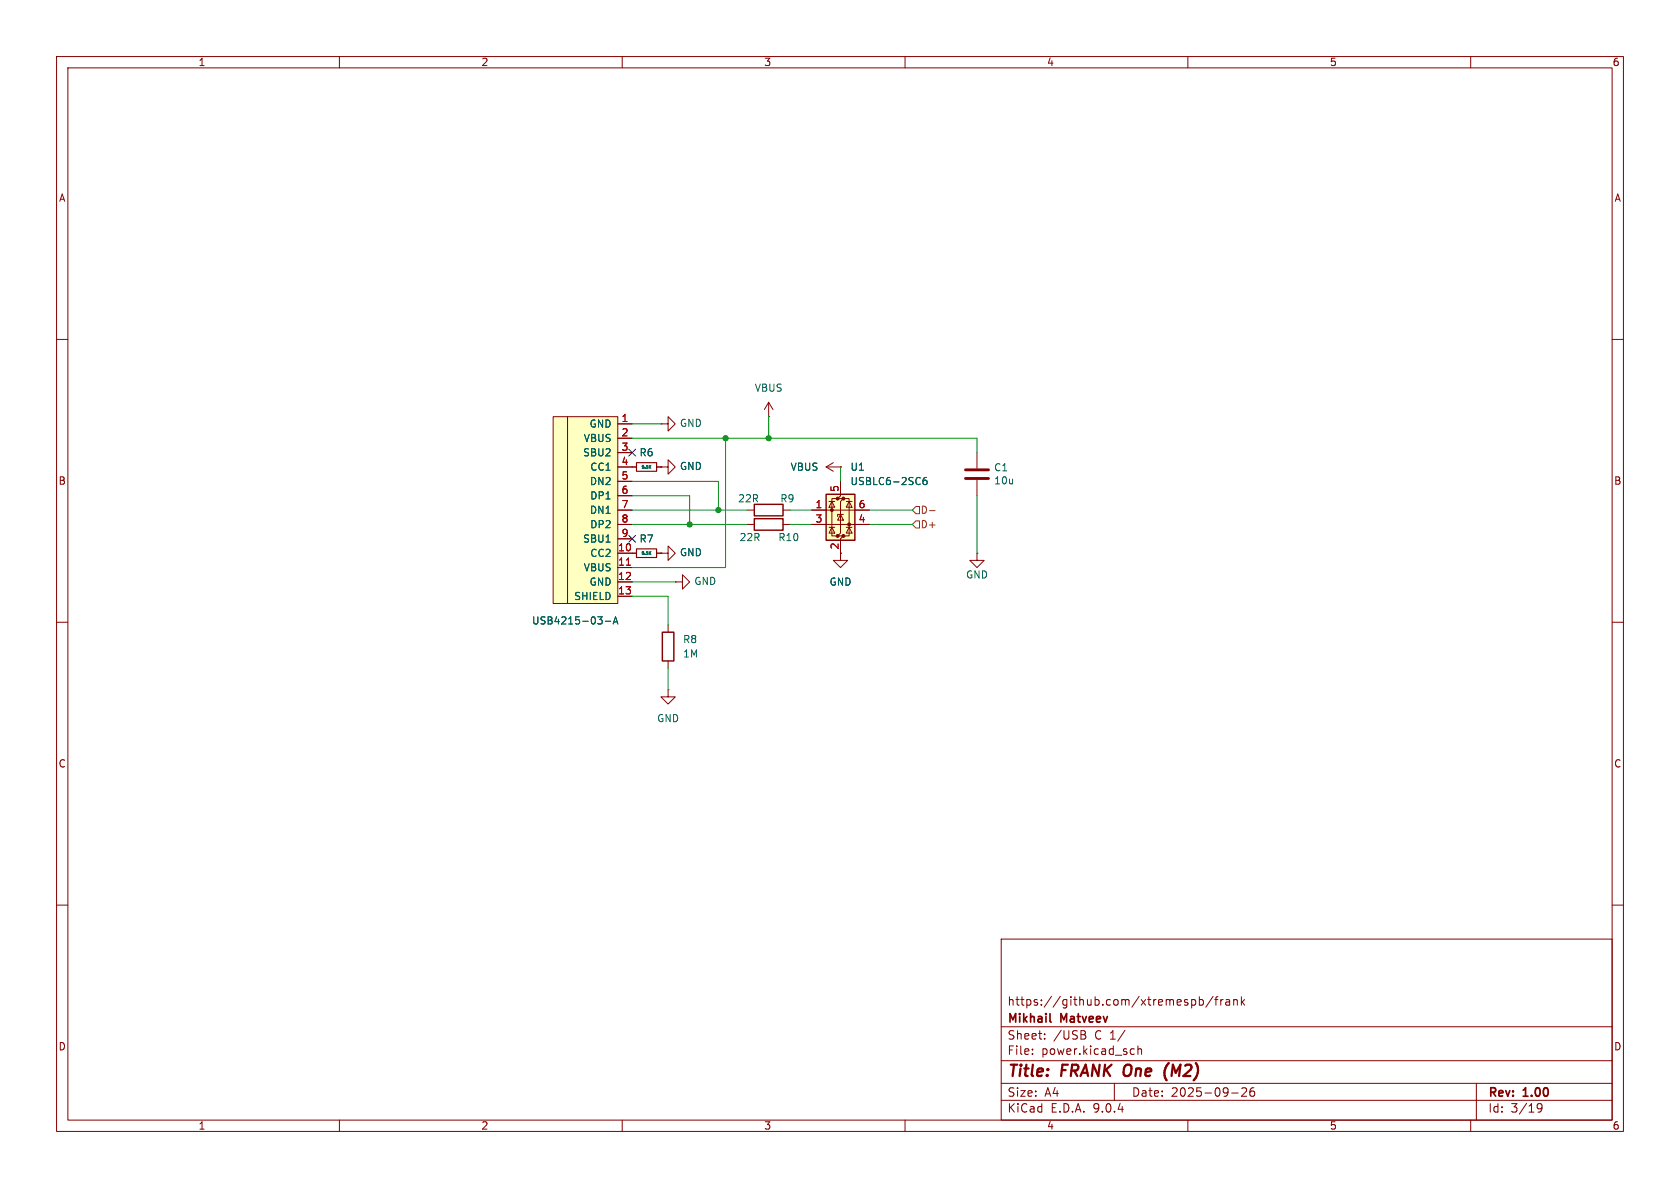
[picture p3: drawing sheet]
(kicad_sch
 (version 20250114)
 (generator "eeschema")
 (generator_version "9.0")
 (paper "A4")
 (title_block
  (title "${NAME} ${MODEL} (${BOARD})")
  (date "${DATE}")
  (rev "${VERSION}")
  (company "Mikhail Matveev")
  (comment 1 "https://github.com/xtremespb/frank"))
 (lib_symbols
  (symbol "Device:C"
   (pin_numbers (hide yes))
   (pin_names
    (offset 0.254)) (exclude_from_sim no) (in_bom yes) (on_board yes)
   (property "Reference" "C" (at 0.635 2.54 0) (effects (font (size 1.27 1.27)) (justify left)))
   (property "Value" "C" (at 0.635 -2.54 0) (effects (font (size 1.27 1.27)) (justify left)))
   (property "Footprint" "" (at 0.9652 -3.81 0) (effects (font (size 1.27 1.27)) (hide yes)))
   (property "Datasheet" "~" (at 0 0 0) (effects (font (size 1.27 1.27)) (hide yes)))
   (property "Description" "Unpolarized capacitor" (at 0 0 0) (effects (font (size 1.27 1.27)) (hide yes)))
   (symbol "C_0_1"
    (polyline (pts (xy -2.032 0.762) (xy 2.032 0.762)) (stroke (width 0.508) (type default)) (fill (type none)))
    (polyline (pts (xy -2.032 -0.762) (xy 2.032 -0.762)) (stroke (width 0.508) (type default)) (fill (type none))))
   (symbol "C_1_1"
    (pin passive line (at 0 3.81 270) (length 2.794) (name "~" (effects (font (size 1.27 1.27)))) (number "1" (effects (font (size 1.27 1.27)))))
    (pin passive line (at 0 -3.81 90) (length 2.794) (name "~" (effects (font (size 1.27 1.27)))) (number "2" (effects (font (size 1.27 1.27))))))
   (embedded_fonts no))
  (symbol "Device:R"
   (pin_numbers (hide yes))
   (pin_names
    (offset 0)) (exclude_from_sim no) (in_bom yes) (on_board yes)
   (property "Reference" "R" (at 2.032 0 90) (effects (font (size 1.27 1.27))))
   (property "Value" "R" (at 0 0 90) (effects (font (size 1.27 1.27))))
   (property "Footprint" "" (at -1.778 0 90) (effects (font (size 1.27 1.27)) (hide yes)))
   (property "Datasheet" "~" (at 0 0 0) (effects (font (size 1.27 1.27)) (hide yes)))
   (property "Description" "Resistor" (at 0 0 0) (effects (font (size 1.27 1.27)) (hide yes)))
   (symbol "R_0_1"
    (rectangle (start -1.016 -2.54) (end 1.016 2.54) (stroke (width 0.254) (type default)) (fill (type none))))
   (symbol "R_1_1"
    (pin passive line (at 0 3.81 270) (length 1.27) (name "~" (effects (font (size 1.27 1.27)))) (number "1" (effects (font (size 1.27 1.27)))))
    (pin passive line (at 0 -3.81 90) (length 1.27) (name "~" (effects (font (size 1.27 1.27)))) (number "2" (effects (font (size 1.27 1.27))))))
   (embedded_fonts no))
  (symbol "Device:R_Small"
   (pin_numbers (hide yes))
   (pin_names
    (offset 0.254) (hide yes)) (exclude_from_sim no) (in_bom yes) (on_board yes)
   (property "Reference" "R" (at 0 0 90) (effects (font (size 1.016 1.016))))
   (property "Value" "R_Small" (at 1.778 0 90) (effects (font (size 1.27 1.27))))
   (property "Footprint" "" (at 0 0 0) (effects (font (size 1.27 1.27)) (hide yes)))
   (property "Datasheet" "~" (at 0 0 0) (effects (font (size 1.27 1.27)) (hide yes)))
   (property "Description" "Resistor, small symbol" (at 0 0 0) (effects (font (size 1.27 1.27)) (hide yes)))
   (symbol "R_Small_0_1"
    (rectangle (start -0.762 1.778) (end 0.762 -1.778) (stroke (width 0.2032) (type default)) (fill (type none))))
   (symbol "R_Small_1_1"
    (pin passive line (at 0 2.54 270) (length 0.762) (name "~" (effects (font (size 1.27 1.27)))) (number "1" (effects (font (size 1.27 1.27)))))
    (pin passive line (at 0 -2.54 90) (length 0.762) (name "~" (effects (font (size 1.27 1.27)))) (number "2" (effects (font (size 1.27 1.27))))))
   (embedded_fonts no))
  (symbol "FRANK:USB-C"
   (pin_names
    (offset 1.016)) (exclude_from_sim no) (in_bom yes) (on_board yes)
   (property "Reference" "USB1" (at -6.35 10.16 0) (effects (font (size 1.27 1.27)) (justify right) (hide yes)))
   (property "Value" "USB Type C" (at 0.254 -20.828 0) (effects (font (size 1.27 1.27)) (justify right)))
   (property "Footprint" "LIBS:USB-TYPE-C-31-M-12_lib2" (at 3.81 -1.27 0) (effects (font (size 1.27 1.27)) (hide yes)))
   (property "Datasheet" "" (at 3.81 -1.27 0) (effects (font (size 1.27 1.27)) (hide yes)))
   (property "Description" "" (at 0 0 0) (effects (font (size 1.27 1.27)) (hide yes)))
   (property "LCSC" "C165948" (at 0 0 0) (effects (font (size 1.27 1.27)) (hide yes)))
   (symbol "USB-C_0_1"
    (rectangle (start -11.43 15.24) (end -8.89 -17.78) (stroke (width 0) (type default)) (fill (type background)))
    (rectangle (start 0 -17.78) (end -8.89 15.24) (stroke (width 0) (type default)) (fill (type background))))
   (symbol "USB-C_1_1"
    (pin input line (at 2.54 13.97 180) (length 2.54) (name "GND" (effects (font (size 1.27 1.27)))) (number "1" (effects (font (size 1.27 1.27)))))
    (pin input line (at 2.54 11.43 180) (length 2.54) (name "VBUS" (effects (font (size 1.27 1.27)))) (number "2" (effects (font (size 1.27 1.27)))))
    (pin input line (at 2.54 8.89 180) (length 2.54) (name "SBU2" (effects (font (size 1.27 1.27)))) (number "3" (effects (font (size 1.27 1.27)))))
    (pin input line (at 2.54 6.35 180) (length 2.54) (name "CC1" (effects (font (size 1.27 1.27)))) (number "4" (effects (font (size 1.27 1.27)))))
    (pin input line (at 2.54 3.81 180) (length 2.54) (name "DN2" (effects (font (size 1.27 1.27)))) (number "5" (effects (font (size 1.27 1.27)))))
    (pin input line (at 2.54 1.27 180) (length 2.54) (name "DP1" (effects (font (size 1.27 1.27)))) (number "6" (effects (font (size 1.27 1.27)))))
    (pin input line (at 2.54 -1.27 180) (length 2.54) (name "DN1" (effects (font (size 1.27 1.27)))) (number "7" (effects (font (size 1.27 1.27)))))
    (pin input line (at 2.54 -3.81 180) (length 2.54) (name "DP2" (effects (font (size 1.27 1.27)))) (number "8" (effects (font (size 1.27 1.27)))))
    (pin input line (at 2.54 -6.35 180) (length 2.54) (name "SBU1" (effects (font (size 1.27 1.27)))) (number "9" (effects (font (size 1.27 1.27)))))
    (pin input line (at 2.54 -8.89 180) (length 2.54) (name "CC2" (effects (font (size 1.27 1.27)))) (number "10" (effects (font (size 1.27 1.27)))))
    (pin input line (at 2.54 -11.43 180) (length 2.54) (name "VBUS" (effects (font (size 1.27 1.27)))) (number "11" (effects (font (size 1.27 1.27)))))
    (pin input line (at 2.54 -13.97 180) (length 2.54) (name "GND" (effects (font (size 1.27 1.27)))) (number "12" (effects (font (size 1.27 1.27)))))
    (pin input line (at 2.54 -16.51 180) (length 2.54) (name "SHIELD" (effects (font (size 1.27 1.27)))) (number "13" (effects (font (size 1.27 1.27))))))
   (embedded_fonts no))
  (symbol "GND_3"
   (power)
   (pin_numbers (hide yes))
   (pin_names
    (offset 0) (hide yes)) (exclude_from_sim no) (in_bom yes) (on_board yes)
   (property "Reference" "#PWR" (at 0 -6.35 0) (effects (font (size 1.27 1.27)) (hide yes)))
   (property "Value" "GND" (at 0 -3.81 0) (effects (font (size 1.27 1.27))))
   (property "Footprint" "" (at 0 0 0) (effects (font (size 1.27 1.27)) (hide yes)))
   (property "Datasheet" "" (at 0 0 0) (effects (font (size 1.27 1.27)) (hide yes)))
   (property "Description" "Power symbol creates a global label with name \"GND\" , ground" (at 0 0 0) (effects (font (size 1.27 1.27)) (hide yes)))
   (symbol "GND_3_0_1"
    (polyline (pts (xy 0 0) (xy 0 -1.27) (xy 1.27 -1.27) (xy 0 -2.54) (xy -1.27 -1.27) (xy 0 -1.27)) (stroke (width 0) (type default)) (fill (type none))))
   (symbol "GND_3_1_1"
    (pin power_in line (at 0 0 270) (length 0) (name "~" (effects (font (size 1.27 1.27)))) (number "1" (effects (font (size 1.27 1.27))))))
   (embedded_fonts no))
  (symbol "GND_5"
   (power)
   (pin_numbers (hide yes))
   (pin_names
    (offset 0) (hide yes)) (exclude_from_sim no) (in_bom yes) (on_board yes)
   (property "Reference" "#PWR" (at 0 -6.35 0) (effects (font (size 1.27 1.27)) (hide yes)))
   (property "Value" "GND" (at 0 -3.81 0) (effects (font (size 1.27 1.27))))
   (property "Footprint" "" (at 0 0 0) (effects (font (size 1.27 1.27)) (hide yes)))
   (property "Datasheet" "" (at 0 0 0) (effects (font (size 1.27 1.27)) (hide yes)))
   (property "Description" "Power symbol creates a global label with name \"GND\" , ground" (at 0 0 0) (effects (font (size 1.27 1.27)) (hide yes)))
   (symbol "GND_5_0_1"
    (polyline (pts (xy 0 0) (xy 0 -1.27) (xy 1.27 -1.27) (xy 0 -2.54) (xy -1.27 -1.27) (xy 0 -1.27)) (stroke (width 0) (type default)) (fill (type none))))
   (symbol "GND_5_1_1"
    (pin power_in line (at 0 0 270) (length 0) (name "~" (effects (font (size 1.27 1.27)))) (number "1" (effects (font (size 1.27 1.27))))))
   (embedded_fonts no))
  (symbol "GND_6"
   (power)
   (pin_numbers (hide yes))
   (pin_names
    (offset 0) (hide yes)) (exclude_from_sim no) (in_bom yes) (on_board yes)
   (property "Reference" "#PWR" (at 0 -6.35 0) (effects (font (size 1.27 1.27)) (hide yes)))
   (property "Value" "GND" (at 0 -3.81 0) (effects (font (size 1.27 1.27))))
   (property "Footprint" "" (at 0 0 0) (effects (font (size 1.27 1.27)) (hide yes)))
   (property "Datasheet" "" (at 0 0 0) (effects (font (size 1.27 1.27)) (hide yes)))
   (property "Description" "Power symbol creates a global label with name \"GND\" , ground" (at 0 0 0) (effects (font (size 1.27 1.27)) (hide yes)))
   (symbol "GND_6_0_1"
    (polyline (pts (xy 0 0) (xy 0 -1.27) (xy 1.27 -1.27) (xy 0 -2.54) (xy -1.27 -1.27) (xy 0 -1.27)) (stroke (width 0) (type default)) (fill (type none))))
   (symbol "GND_6_1_1"
    (pin power_in line (at 0 0 270) (length 0) (name "~" (effects (font (size 1.27 1.27)))) (number "1" (effects (font (size 1.27 1.27))))))
   (embedded_fonts no))
  (symbol "GND_7"
   (power)
   (pin_numbers (hide yes))
   (pin_names
    (offset 0) (hide yes)) (exclude_from_sim no) (in_bom yes) (on_board yes)
   (property "Reference" "#PWR" (at 0 -6.35 0) (effects (font (size 1.27 1.27)) (hide yes)))
   (property "Value" "GND" (at 0 -3.81 0) (effects (font (size 1.27 1.27))))
   (property "Footprint" "" (at 0 0 0) (effects (font (size 1.27 1.27)) (hide yes)))
   (property "Datasheet" "" (at 0 0 0) (effects (font (size 1.27 1.27)) (hide yes)))
   (property "Description" "Power symbol creates a global label with name \"GND\" , ground" (at 0 0 0) (effects (font (size 1.27 1.27)) (hide yes)))
   (symbol "GND_7_0_1"
    (polyline (pts (xy 0 0) (xy 0 -1.27) (xy 1.27 -1.27) (xy 0 -2.54) (xy -1.27 -1.27) (xy 0 -1.27)) (stroke (width 0) (type default)) (fill (type none))))
   (symbol "GND_7_1_1"
    (pin power_in line (at 0 0 270) (length 0) (name "~" (effects (font (size 1.27 1.27)))) (number "1" (effects (font (size 1.27 1.27))))))
   (embedded_fonts no))
  (symbol "Power_Protection:USBLC6-2SC6"
   (pin_names (hide yes)) (exclude_from_sim no) (in_bom yes) (on_board yes)
   (property "Reference" "U" (at 0.635 5.715 0) (effects (font (size 1.27 1.27)) (justify left)))
   (property "Value" "USBLC6-2SC6" (at 0.635 3.81 0) (effects (font (size 1.27 1.27)) (justify left)))
   (property "Footprint" "Package_TO_SOT_SMD:SOT-23-6" (at 1.27 -6.35 0) (effects (font (size 1.27 1.27)
    (italic yes)) (justify left) (hide yes)))
   (property "Datasheet" "https://www.st.com/resource/en/datasheet/usblc6-2.pdf" (at 1.27 -8.255 0) (effects (font (size 1.27 1.27)) (justify left) (hide yes)))
   (property "Description" "Very low capacitance ESD protection diode, 2 data-line, SOT-23-6" (at 0 0 0) (effects (font (size 1.27 1.27)) (hide yes)))
   (symbol "USBLC6-2SC6_0_0"
    (circle (center -1.524 0) (radius 0.0001) (stroke (width 0.508) (type default)) (fill (type none)))
    (circle (center -0.508 2.032) (radius 0.0001) (stroke (width 0.508) (type default)) (fill (type none)))
    (circle (center -0.508 -4.572) (radius 0.0001) (stroke (width 0.508) (type default)) (fill (type none)))
    (circle (center 0.508 2.032) (radius 0.0001) (stroke (width 0.508) (type default)) (fill (type none)))
    (circle (center 0.508 -4.572) (radius 0.0001) (stroke (width 0.508) (type default)) (fill (type none)))
    (circle (center 1.524 -2.54) (radius 0.0001) (stroke (width 0.508) (type default)) (fill (type none))))
   (symbol "USBLC6-2SC6_0_1"
    (polyline (pts (xy -2.54 0) (xy 2.54 0)) (stroke (width 0) (type default)) (fill (type none)))
    (polyline (pts (xy -2.54 -2.54) (xy 2.54 -2.54)) (stroke (width 0) (type default)) (fill (type none)))
    (polyline (pts (xy -2.032 0.508) (xy -1.016 0.508) (xy -1.524 1.524) (xy -2.032 0.508)) (stroke (width 0) (type default)) (fill (type none)))
    (polyline (pts (xy -2.032 -3.048) (xy -1.016 -3.048)) (stroke (width 0) (type default)) (fill (type none)))
    (polyline (pts (xy -1.016 1.524) (xy -2.032 1.524)) (stroke (width 0) (type default)) (fill (type none)))
    (polyline (pts (xy -1.016 -4.064) (xy -2.032 -4.064) (xy -1.524 -3.048) (xy -1.016 -4.064)) (stroke (width 0) (type default)) (fill (type none)))
    (polyline (pts (xy -0.508 -1.143) (xy -0.508 -0.762) (xy 0.508 -0.762)) (stroke (width 0) (type default)) (fill (type none)))
    (polyline (pts (xy 0 2.54) (xy -0.508 2.032) (xy 0.508 2.032) (xy 0 1.524) (xy 0 -4.064) (xy -0.508 -4.572) (xy 0.508 -4.572) (xy 0 -5.08)) (stroke (width 0) (type default)) (fill (type none)))
    (polyline (pts (xy 0.508 -1.778) (xy -0.508 -1.778) (xy 0 -0.762) (xy 0.508 -1.778)) (stroke (width 0) (type default)) (fill (type none)))
    (polyline (pts (xy 1.016 1.524) (xy 2.032 1.524)) (stroke (width 0) (type default)) (fill (type none)))
    (polyline (pts (xy 1.016 -3.048) (xy 2.032 -3.048)) (stroke (width 0) (type default)) (fill (type none)))
    (polyline (pts (xy 2.032 0.508) (xy 1.016 0.508) (xy 1.524 1.524) (xy 2.032 0.508)) (stroke (width 0) (type default)) (fill (type none)))
    (polyline (pts (xy 2.032 -4.064) (xy 1.016 -4.064) (xy 1.524 -3.048) (xy 2.032 -4.064)) (stroke (width 0) (type default)) (fill (type none))))
   (symbol "USBLC6-2SC6_1_1"
    (rectangle (start -2.54 2.794) (end 2.54 -5.334) (stroke (width 0.254) (type default)) (fill (type background)))
    (polyline (pts (xy -0.508 2.032) (xy -1.524 2.032) (xy -1.524 -4.572) (xy -0.508 -4.572)) (stroke (width 0) (type default)) (fill (type none)))
    (polyline (pts (xy 0.508 -4.572) (xy 1.524 -4.572) (xy 1.524 2.032) (xy 0.508 2.032)) (stroke (width 0) (type default)) (fill (type none)))
    (pin passive line (at -5.08 0 0) (length 2.54) (name "I/O1" (effects (font (size 1.27 1.27)))) (number "1" (effects (font (size 1.27 1.27)))))
    (pin passive line (at -5.08 -2.54 0) (length 2.54) (name "I/O2" (effects (font (size 1.27 1.27)))) (number "3" (effects (font (size 1.27 1.27)))))
    (pin passive line (at 0 5.08 270) (length 2.54) (name "VBUS" (effects (font (size 1.27 1.27)))) (number "5" (effects (font (size 1.27 1.27)))))
    (pin passive line (at 0 -7.62 90) (length 2.54) (name "GND" (effects (font (size 1.27 1.27)))) (number "2" (effects (font (size 1.27 1.27)))))
    (pin passive line (at 5.08 0 180) (length 2.54) (name "I/O1" (effects (font (size 1.27 1.27)))) (number "6" (effects (font (size 1.27 1.27)))))
    (pin passive line (at 5.08 -2.54 180) (length 2.54) (name "I/O2" (effects (font (size 1.27 1.27)))) (number "4" (effects (font (size 1.27 1.27))))))
   (embedded_fonts no))
  (symbol "R_Small_1"
   (pin_numbers (hide yes))
   (pin_names
    (offset 0.254) (hide yes)) (exclude_from_sim no) (in_bom yes) (on_board yes)
   (property "Reference" "R" (at 0 0 90) (effects (font (size 1.016 1.016))))
   (property "Value" "R_Small" (at 1.778 0 90) (effects (font (size 1.27 1.27))))
   (property "Footprint" "" (at 0 0 0) (effects (font (size 1.27 1.27)) (hide yes)))
   (property "Datasheet" "~" (at 0 0 0) (effects (font (size 1.27 1.27)) (hide yes)))
   (property "Description" "Resistor, small symbol" (at 0 0 0) (effects (font (size 1.27 1.27)) (hide yes)))
   (symbol "R_Small_1_0_1"
    (rectangle (start -0.762 1.778) (end 0.762 -1.778) (stroke (width 0.2032) (type default)) (fill (type none))))
   (symbol "R_Small_1_1_1"
    (pin passive line (at 0 2.54 270) (length 0.762) (name "~" (effects (font (size 1.27 1.27)))) (number "1" (effects (font (size 1.27 1.27)))))
    (pin passive line (at 0 -2.54 90) (length 0.762) (name "~" (effects (font (size 1.27 1.27)))) (number "2" (effects (font (size 1.27 1.27))))))
   (embedded_fonts no))
  (symbol "power:GND"
   (power)
   (pin_numbers (hide yes))
   (pin_names
    (offset 0) (hide yes)) (exclude_from_sim no) (in_bom yes) (on_board yes)
   (property "Reference" "#PWR" (at 0 -6.35 0) (effects (font (size 1.27 1.27)) (hide yes)))
   (property "Value" "GND" (at 0 -3.81 0) (effects (font (size 1.27 1.27))))
   (property "Footprint" "" (at 0 0 0) (effects (font (size 1.27 1.27)) (hide yes)))
   (property "Datasheet" "" (at 0 0 0) (effects (font (size 1.27 1.27)) (hide yes)))
   (property "Description" "Power symbol creates a global label with name \"GND\" , ground" (at 0 0 0) (effects (font (size 1.27 1.27)) (hide yes)))
   (symbol "GND_0_1"
    (polyline (pts (xy 0 0) (xy 0 -1.27) (xy 1.27 -1.27) (xy 0 -2.54) (xy -1.27 -1.27) (xy 0 -1.27)) (stroke (width 0) (type default)) (fill (type none))))
   (symbol "GND_1_1"
    (pin power_in line (at 0 0 270) (length 0) (name "~" (effects (font (size 1.27 1.27)))) (number "1" (effects (font (size 1.27 1.27))))))
   (embedded_fonts no))
  (symbol "power:VBUS"
   (power)
   (pin_numbers (hide yes))
   (pin_names
    (offset 0) (hide yes)) (exclude_from_sim no) (in_bom yes) (on_board yes)
   (property "Reference" "#PWR" (at 0 -3.81 0) (effects (font (size 1.27 1.27)) (hide yes)))
   (property "Value" "VBUS" (at 0 3.556 0) (effects (font (size 1.27 1.27))))
   (property "Footprint" "" (at 0 0 0) (effects (font (size 1.27 1.27)) (hide yes)))
   (property "Datasheet" "" (at 0 0 0) (effects (font (size 1.27 1.27)) (hide yes)))
   (property "Description" "Power symbol creates a global label with name \"VBUS\"" (at 0 0 0) (effects (font (size 1.27 1.27)) (hide yes)))
   (symbol "VBUS_0_1"
    (polyline (pts (xy -0.762 1.27) (xy 0 2.54)) (stroke (width 0) (type default)) (fill (type none)))
    (polyline (pts (xy 0 2.54) (xy 0.762 1.27)) (stroke (width 0) (type default)) (fill (type none)))
    (polyline (pts (xy 0 0) (xy 0 2.54)) (stroke (width 0) (type default)) (fill (type none))))
   (symbol "VBUS_1_1"
    (pin power_in line (at 0 0 90) (length 0) (name "~" (effects (font (size 1.27 1.27)))) (number "1" (effects (font (size 1.27 1.27))))))
   (embedded_fonts no)))
 (junction
  (at 121.92 92.71)
  (diameter 0)
  (color 0 0 0 0))
 (junction
  (at 127 90.17)
  (diameter 0)
  (color 0 0 0 0))
 (junction
  (at 128.27 77.47)
  (diameter 0)
  (color 0 0 0 0))
 (junction
  (at 135.89 77.47)
  (diameter 0)
  (color 0 0 0 0))
 (no_connect
  (at 111.76 95.25))
 (no_connect
  (at 111.76 80.01))
 (wire
  (pts (xy 111.76 77.47) (xy 128.27 77.47))
  (stroke (width 0) (type default)))
 (wire
  (pts (xy 111.76 87.63) (xy 121.92 87.63))
  (stroke (width 0) (type default)))
 (wire
  (pts (xy 135.89 77.47) (xy 172.72 77.47))
  (stroke (width 0) (type default)))
 (wire
  (pts (xy 139.7 90.17) (xy 143.51 90.17))
  (stroke (width 0) (type default)))
 (wire
  (pts (xy 111.76 102.87) (xy 119.38 102.87))
  (stroke (width 0) (type default)))
 (wire
  (pts (xy 127 90.17) (xy 132.08 90.17))
  (stroke (width 0) (type default)))
 (wire
  (pts (xy 148.59 82.55) (xy 148.59 85.09))
  (stroke (width 0) (type default)))
 (wire
  (pts (xy 153.67 92.71) (xy 161.29 92.71))
  (stroke (width 0) (type default)))
 (wire
  (pts (xy 128.27 100.33) (xy 111.76 100.33))
  (stroke (width 0) (type default)))
 (wire
  (pts (xy 111.76 90.17) (xy 127 90.17))
  (stroke (width 0) (type default)))
 (wire
  (pts (xy 118.11 121.92) (xy 118.11 118.11))
  (stroke (width 0) (type default)))
 (wire
  (pts (xy 111.76 85.09) (xy 127 85.09))
  (stroke (width 0) (type default)))
 (wire
  (pts (xy 128.27 77.47) (xy 128.27 100.33))
  (stroke (width 0) (type default)))
 (wire
  (pts (xy 111.76 74.93) (xy 116.84 74.93))
  (stroke (width 0) (type default)))
 (wire
  (pts (xy 139.7 92.71) (xy 143.51 92.71))
  (stroke (width 0) (type default)))
 (wire
  (pts (xy 172.72 77.47) (xy 172.72 80.01))
  (stroke (width 0) (type default)))
 (wire
  (pts (xy 111.76 92.71) (xy 121.92 92.71))
  (stroke (width 0) (type default)))
 (wire
  (pts (xy 172.72 87.63) (xy 172.72 97.79))
  (stroke (width 0) (type default)))
 (wire
  (pts (xy 118.11 105.41) (xy 118.11 110.49))
  (stroke (width 0) (type default)))
 (wire
  (pts (xy 111.76 105.41) (xy 118.11 105.41))
  (stroke (width 0) (type default)))
 (wire
  (pts (xy 135.89 73.66) (xy 135.89 77.47))
  (stroke (width 0) (type default)))
 (wire
  (pts (xy 153.67 90.17) (xy 161.29 90.17))
  (stroke (width 0) (type default)))
 (wire
  (pts (xy 128.27 77.47) (xy 135.89 77.47))
  (stroke (width 0) (type default)))
 (wire
  (pts (xy 127 85.09) (xy 127 90.17))
  (stroke (width 0) (type default)))
 (wire
  (pts (xy 121.92 92.71) (xy 132.08 92.71))
  (stroke (width 0) (type default)))
 (wire
  (pts (xy 121.92 87.63) (xy 121.92 92.71))
  (stroke (width 0) (type default)))
 (hierarchical_label "D-"
  (shape input)
  (at 161.29 90.17 0)
  (effects (font (size 1.27 1.27)) (justify left)))
 (hierarchical_label "D+"
  (shape input)
  (at 161.29 92.71 0)
  (effects (font (size 1.27 1.27)) (justify left)))
 (symbol
  (lib_id "Device:R")
  (at 118.11 114.3 0)
  (unit 1)
  (exclude_from_sim no)
  (in_bom yes)
  (on_board yes)
  (dnp no)
  (fields_autoplaced yes)
  (property "Reference" "R8" (at 120.65 113.0299 0) (effects (font (size 1.27 1.27)) (justify left)))
  (property "Value" "1M" (at 120.65 115.5699 0) (effects (font (size 1.27 1.27)) (justify left)))
  (property "Footprint" "FRANK:Resistor (0603)" (at 116.332 114.3 90) (effects (font (size 1.27 1.27)) (hide yes)))
  (property "Datasheet" "https://www.vishay.com/docs/28952/mcs0402at-mct0603at-mcu0805at-mca1206at.pdf" (at 118.11 114.3 0) (effects (font (size 1.27 1.27)) (hide yes)))
  (property "Description" "" (at 118.11 114.3 0) (effects (font (size 1.27 1.27)) (hide yes)))
  (property "AliExpress" "https://www.aliexpress.com/item/1005005945735199.html" (at 118.11 114.3 0) (effects (font (size 1.27 1.27)) (hide yes)))
  (property "Sim.Device" "" (at 118.11 114.3 0) (effects (font (size 1.27 1.27))))
  (property "LCSC" "" (at 118.11 114.3 0) (effects (font (size 1.27 1.27)) (hide yes)))
  (property "Availability" "" (at 118.11 114.3 0) (effects (font (size 1.27 1.27))))
  (property "Check_prices" "" (at 118.11 114.3 0) (effects (font (size 1.27 1.27))))
  (property "Description_1" "" (at 118.11 114.3 0) (effects (font (size 1.27 1.27))))
  (property "MF" "" (at 118.11 114.3 0) (effects (font (size 1.27 1.27))))
  (property "MP" "" (at 118.11 114.3 0) (effects (font (size 1.27 1.27))))
  (property "Package" "" (at 118.11 114.3 0) (effects (font (size 1.27 1.27))))
  (property "Price" "" (at 118.11 114.3 0) (effects (font (size 1.27 1.27))))
  (property "SnapEDA_Link" "" (at 118.11 114.3 0) (effects (font (size 1.27 1.27))))
  (pin "1")
  (pin "2"))
 (symbol
  (lib_name "GND_5")
  (lib_id "power:GND")
  (at 116.84 97.79 90)
  (unit 1)
  (exclude_from_sim no)
  (in_bom yes)
  (on_board yes)
  (dnp no)
  (property "Reference" "#PWR018" (at 123.19 97.79 0) (effects (font (size 1.27 1.27)) (hide yes)))
  (property "Value" "GND" (at 120.0912 97.663 90) (effects (font (size 1.27 1.27)) (justify right)))
  (property "Footprint" "" (at 116.84 97.79 0) (effects (font (size 1.27 1.27)) (hide yes)))
  (property "Datasheet" "" (at 116.84 97.79 0) (effects (font (size 1.27 1.27)) (hide yes)))
  (property "Description" "Power symbol creates a global label with name \"GND\" , ground" (at 116.84 97.79 0) (effects (font (size 1.27 1.27)) (hide yes)))
  (pin "1"))
 (symbol
  (lib_name "GND_6")
  (lib_id "power:GND")
  (at 116.84 82.55 90)
  (unit 1)
  (exclude_from_sim no)
  (in_bom yes)
  (on_board yes)
  (dnp no)
  (property "Reference" "#PWR017" (at 123.19 82.55 0) (effects (font (size 1.27 1.27)) (hide yes)))
  (property "Value" "GND" (at 120.0912 82.423 90) (effects (font (size 1.27 1.27)) (justify right)))
  (property "Footprint" "" (at 116.84 82.55 0) (effects (font (size 1.27 1.27)) (hide yes)))
  (property "Datasheet" "" (at 116.84 82.55 0) (effects (font (size 1.27 1.27)) (hide yes)))
  (property "Description" "Power symbol creates a global label with name \"GND\" , ground" (at 116.84 82.55 0) (effects (font (size 1.27 1.27)) (hide yes)))
  (pin "1"))
 (symbol
  (lib_id "FRANK:USB-C")
  (at 109.22 88.9 0)
  (unit 1)
  (exclude_from_sim no)
  (in_bom yes)
  (on_board yes)
  (dnp no)
  (property "Reference" "J3" (at 102.87 78.74 0) (effects (font (size 1.27 1.27)) (justify right) (hide yes)))
  (property "Value" "USB4215-03-A" (at 109.474 109.728 0) (effects (font (size 1.27 1.27)) (justify right)))
  (property "Footprint" "FRANK:USB Type C" (at 113.03 90.17 0) (effects (font (size 1.27 1.27)) (hide yes)))
  (property "Datasheet" "https://eu.mouser.com/datasheet/2/837/usb4215-3472997.pdf" (at 113.03 90.17 0) (effects (font (size 1.27 1.27)) (hide yes)))
  (property "Description" "" (at 109.22 88.9 0) (effects (font (size 1.27 1.27)) (hide yes)))
  (property "LCSC" "" (at 109.22 88.9 0) (effects (font (size 1.27 1.27)) (hide yes)))
  (property "AliExpress" "https://www.aliexpress.com/item/1005005500797563.html" (at 109.22 88.9 0) (effects (font (size 1.27 1.27)) (hide yes)))
  (property "Sim.Device" "" (at 109.22 88.9 0) (effects (font (size 1.27 1.27))))
  (property "Availability" "" (at 109.22 88.9 0) (effects (font (size 1.27 1.27))))
  (property "Check_prices" "" (at 109.22 88.9 0) (effects (font (size 1.27 1.27))))
  (property "Description_1" "" (at 109.22 88.9 0) (effects (font (size 1.27 1.27))))
  (property "MF" "" (at 109.22 88.9 0) (effects (font (size 1.27 1.27))))
  (property "MP" "" (at 109.22 88.9 0) (effects (font (size 1.27 1.27))))
  (property "Package" "" (at 109.22 88.9 0) (effects (font (size 1.27 1.27))))
  (property "Price" "" (at 109.22 88.9 0) (effects (font (size 1.27 1.27))))
  (property "SnapEDA_Link" "" (at 109.22 88.9 0) (effects (font (size 1.27 1.27))))
  (pin "1")
  (pin "10")
  (pin "11")
  (pin "12")
  (pin "13")
  (pin "2")
  (pin "3")
  (pin "4")
  (pin "5")
  (pin "6")
  (pin "7")
  (pin "8")
  (pin "9"))
 (symbol
  (lib_id "Device:R_Small")
  (at 114.3 82.55 270)
  (unit 1)
  (exclude_from_sim no)
  (in_bom yes)
  (on_board yes)
  (dnp no)
  (property "Reference" "R6" (at 114.3 80.01 90) (effects (font (size 1.27 1.27))))
  (property "Value" "5.1K" (at 114.3 82.55 90) (effects (font (size 0.508 0.508))))
  (property "Footprint" "FRANK:Resistor (0603)" (at 114.3 82.55 0) (effects (font (size 1.27 1.27)) (hide yes)))
  (property "Datasheet" "~" (at 114.3 82.55 0) (effects (font (size 1.27 1.27)) (hide yes)))
  (property "Description" "Resistor, small symbol" (at 114.3 82.55 0) (effects (font (size 1.27 1.27)) (hide yes)))
  (property "LCSC" "" (at 114.3 82.55 0) (effects (font (size 1.27 1.27)) (hide yes)))
  (property "AliExpress" "https://www.aliexpress.com/item/1005005945735199.html" (at 114.3 82.55 0) (effects (font (size 1.27 1.27)) (hide yes)))
  (property "Sim.Device" "" (at 114.3 82.55 0) (effects (font (size 1.27 1.27))))
  (property "Availability" "" (at 114.3 82.55 0) (effects (font (size 1.27 1.27))))
  (property "Check_prices" "" (at 114.3 82.55 0) (effects (font (size 1.27 1.27))))
  (property "Description_1" "" (at 114.3 82.55 0) (effects (font (size 1.27 1.27))))
  (property "MF" "" (at 114.3 82.55 0) (effects (font (size 1.27 1.27))))
  (property "MP" "" (at 114.3 82.55 0) (effects (font (size 1.27 1.27))))
  (property "Package" "" (at 114.3 82.55 0) (effects (font (size 1.27 1.27))))
  (property "Price" "" (at 114.3 82.55 0) (effects (font (size 1.27 1.27))))
  (property "SnapEDA_Link" "" (at 114.3 82.55 0) (effects (font (size 1.27 1.27))))
  (pin "1")
  (pin "2"))
 (symbol
  (lib_id "power:VBUS")
  (at 135.89 73.66 0)
  (unit 1)
  (exclude_from_sim no)
  (in_bom yes)
  (on_board yes)
  (dnp no)
  (fields_autoplaced yes)
  (property "Reference" "#PWR021" (at 135.89 77.47 0) (effects (font (size 1.27 1.27)) (hide yes)))
  (property "Value" "VBUS" (at 135.89 68.58 0) (effects (font (size 1.27 1.27))))
  (property "Footprint" "" (at 135.89 73.66 0) (effects (font (size 1.27 1.27)) (hide yes)))
  (property "Datasheet" "" (at 135.89 73.66 0) (effects (font (size 1.27 1.27)) (hide yes)))
  (property "Description" "Power symbol creates a global label with name \"VBUS\"" (at 135.89 73.66 0) (effects (font (size 1.27 1.27)) (hide yes)))
  (pin "1"))
 (symbol
  (lib_id "Device:R")
  (at 135.89 90.17 270)
  (mirror x)
  (unit 1)
  (exclude_from_sim no)
  (in_bom yes)
  (on_board yes)
  (dnp no)
  (property "Reference" "R9" (at 139.192 88.138 90) (effects (font (size 1.27 1.27))))
  (property "Value" "22R" (at 132.334 88.138 90) (effects (font (size 1.27 1.27))))
  (property "Footprint" "FRANK:Resistor (0603)" (at 135.89 91.948 90) (effects (font (size 1.27 1.27)) (hide yes)))
  (property "Datasheet" "https://www.vishay.com/docs/28952/mcs0402at-mct0603at-mcu0805at-mca1206at.pdf" (at 135.89 90.17 0) (effects (font (size 1.27 1.27)) (hide yes)))
  (property "Description" "" (at 135.89 90.17 0) (effects (font (size 1.27 1.27)) (hide yes)))
  (property "AliExpress" "https://www.aliexpress.com/item/1005005945735199.html" (at 135.89 90.17 0) (effects (font (size 1.27 1.27)) (hide yes)))
  (property "LCSC" "" (at 135.89 90.17 0) (effects (font (size 1.27 1.27)) (hide yes)))
  (property "Availability" "" (at 135.89 90.17 0) (effects (font (size 1.27 1.27))))
  (property "Check_prices" "" (at 135.89 90.17 0) (effects (font (size 1.27 1.27))))
  (property "Description_1" "" (at 135.89 90.17 0) (effects (font (size 1.27 1.27))))
  (property "MF" "" (at 135.89 90.17 0) (effects (font (size 1.27 1.27))))
  (property "MP" "" (at 135.89 90.17 0) (effects (font (size 1.27 1.27))))
  (property "Package" "" (at 135.89 90.17 0) (effects (font (size 1.27 1.27))))
  (property "Price" "" (at 135.89 90.17 0) (effects (font (size 1.27 1.27))))
  (property "SnapEDA_Link" "" (at 135.89 90.17 0) (effects (font (size 1.27 1.27))))
  (pin "1")
  (pin "2"))
 (symbol
  (lib_id "power:GND")
  (at 148.59 97.79 0)
  (unit 1)
  (exclude_from_sim no)
  (in_bom yes)
  (on_board yes)
  (dnp no)
  (fields_autoplaced yes)
  (property "Reference" "#PWR023" (at 148.59 104.14 0) (effects (font (size 1.27 1.27)) (hide yes)))
  (property "Value" "GND" (at 148.59 102.87 0) (effects (font (size 1.27 1.27))))
  (property "Footprint" "" (at 148.59 97.79 0) (effects (font (size 1.27 1.27)) (hide yes)))
  (property "Datasheet" "" (at 148.59 97.79 0) (effects (font (size 1.27 1.27)) (hide yes)))
  (property "Description" "Power symbol creates a global label with name \"GND\" , ground" (at 148.59 97.79 0) (effects (font (size 1.27 1.27)) (hide yes)))
  (pin "1"))
 (symbol
  (lib_name "R_Small_1")
  (lib_id "Device:R_Small")
  (at 114.3 97.79 270)
  (unit 1)
  (exclude_from_sim no)
  (in_bom yes)
  (on_board yes)
  (dnp no)
  (property "Reference" "R7" (at 114.3 95.25 90) (effects (font (size 1.27 1.27))))
  (property "Value" "5.1K" (at 114.3 97.79 90) (effects (font (size 0.508 0.508))))
  (property "Footprint" "FRANK:Resistor (0603)" (at 114.3 97.79 0) (effects (font (size 1.27 1.27)) (hide yes)))
  (property "Datasheet" "~" (at 114.3 97.79 0) (effects (font (size 1.27 1.27)) (hide yes)))
  (property "Description" "Resistor, small symbol" (at 114.3 97.79 0) (effects (font (size 1.27 1.27)) (hide yes)))
  (property "LCSC" "" (at 114.3 97.79 0) (effects (font (size 1.27 1.27)) (hide yes)))
  (property "AliExpress" "https://www.aliexpress.com/item/1005005945735199.html" (at 114.3 97.79 0) (effects (font (size 1.27 1.27)) (hide yes)))
  (property "Sim.Device" "" (at 114.3 97.79 0) (effects (font (size 1.27 1.27))))
  (property "Availability" "" (at 114.3 97.79 0) (effects (font (size 1.27 1.27))))
  (property "Check_prices" "" (at 114.3 97.79 0) (effects (font (size 1.27 1.27))))
  (property "Description_1" "" (at 114.3 97.79 0) (effects (font (size 1.27 1.27))))
  (property "MF" "" (at 114.3 97.79 0) (effects (font (size 1.27 1.27))))
  (property "MP" "" (at 114.3 97.79 0) (effects (font (size 1.27 1.27))))
  (property "Package" "" (at 114.3 97.79 0) (effects (font (size 1.27 1.27))))
  (property "Price" "" (at 114.3 97.79 0) (effects (font (size 1.27 1.27))))
  (property "SnapEDA_Link" "" (at 114.3 97.79 0) (effects (font (size 1.27 1.27))))
  (pin "1")
  (pin "2"))
 (symbol
  (lib_id "power:GND")
  (at 116.84 74.93 90)
  (unit 1)
  (exclude_from_sim no)
  (in_bom yes)
  (on_board yes)
  (dnp no)
  (property "Reference" "#PWR016" (at 123.19 74.93 0) (effects (font (size 1.27 1.27)) (hide yes)))
  (property "Value" "GND" (at 120.0912 74.803 90) (effects (font (size 1.27 1.27)) (justify right)))
  (property "Footprint" "" (at 116.84 74.93 0) (effects (font (size 1.27 1.27)) (hide yes)))
  (property "Datasheet" "" (at 116.84 74.93 0) (effects (font (size 1.27 1.27)) (hide yes)))
  (property "Description" "Power symbol creates a global label with name \"GND\" , ground" (at 116.84 74.93 0) (effects (font (size 1.27 1.27)) (hide yes)))
  (pin "1"))
 (symbol
  (lib_id "Device:R")
  (at 135.89 92.71 270)
  (mirror x)
  (unit 1)
  (exclude_from_sim no)
  (in_bom yes)
  (on_board yes)
  (dnp no)
  (property "Reference" "R10" (at 139.446 94.996 90) (effects (font (size 1.27 1.27))))
  (property "Value" "22R" (at 132.588 94.996 90) (effects (font (size 1.27 1.27))))
  (property "Footprint" "FRANK:Resistor (0603)" (at 135.89 94.488 90) (effects (font (size 1.27 1.27)) (hide yes)))
  (property "Datasheet" "https://www.vishay.com/docs/28952/mcs0402at-mct0603at-mcu0805at-mca1206at.pdf" (at 135.89 92.71 0) (effects (font (size 1.27 1.27)) (hide yes)))
  (property "Description" "" (at 135.89 92.71 0) (effects (font (size 1.27 1.27)) (hide yes)))
  (property "AliExpress" "https://www.aliexpress.com/item/1005005945735199.html" (at 135.89 92.71 0) (effects (font (size 1.27 1.27)) (hide yes)))
  (property "LCSC" "" (at 135.89 92.71 0) (effects (font (size 1.27 1.27)) (hide yes)))
  (property "Availability" "" (at 135.89 92.71 0) (effects (font (size 1.27 1.27))))
  (property "Check_prices" "" (at 135.89 92.71 0) (effects (font (size 1.27 1.27))))
  (property "Description_1" "" (at 135.89 92.71 0) (effects (font (size 1.27 1.27))))
  (property "MF" "" (at 135.89 92.71 0) (effects (font (size 1.27 1.27))))
  (property "MP" "" (at 135.89 92.71 0) (effects (font (size 1.27 1.27))))
  (property "Package" "" (at 135.89 92.71 0) (effects (font (size 1.27 1.27))))
  (property "Price" "" (at 135.89 92.71 0) (effects (font (size 1.27 1.27))))
  (property "SnapEDA_Link" "" (at 135.89 92.71 0) (effects (font (size 1.27 1.27))))
  (pin "1")
  (pin "2"))
 (symbol
  (lib_name "GND_3")
  (lib_id "power:GND")
  (at 172.72 97.79 0)
  (unit 1)
  (exclude_from_sim no)
  (in_bom yes)
  (on_board yes)
  (dnp no)
  (property "Reference" "#PWR024" (at 172.72 104.14 0) (effects (font (size 1.27 1.27)) (hide yes)))
  (property "Value" "GND" (at 172.72 101.6 0) (effects (font (size 1.27 1.27))))
  (property "Footprint" "" (at 172.72 97.79 0) (effects (font (size 1.27 1.27)) (hide yes)))
  (property "Datasheet" "" (at 172.72 97.79 0) (effects (font (size 1.27 1.27)) (hide yes)))
  (property "Description" "Power symbol creates a global label with name \"GND\" , ground" (at 172.72 97.79 0) (effects (font (size 1.27 1.27)) (hide yes)))
  (pin "1"))
 (symbol
  (lib_id "power:GND")
  (at 118.11 121.92 0)
  (unit 1)
  (exclude_from_sim no)
  (in_bom yes)
  (on_board yes)
  (dnp no)
  (fields_autoplaced yes)
  (property "Reference" "#PWR019" (at 118.11 128.27 0) (effects (font (size 1.27 1.27)) (hide yes)))
  (property "Value" "GND" (at 118.11 127 0) (effects (font (size 1.27 1.27))))
  (property "Footprint" "" (at 118.11 121.92 0) (effects (font (size 1.27 1.27)) (hide yes)))
  (property "Datasheet" "" (at 118.11 121.92 0) (effects (font (size 1.27 1.27)) (hide yes)))
  (property "Description" "Power symbol creates a global label with name \"GND\" , ground" (at 118.11 121.92 0) (effects (font (size 1.27 1.27)) (hide yes)))
  (pin "1"))
 (symbol
  (lib_id "Device:C")
  (at 172.72 83.82 0)
  (unit 1)
  (exclude_from_sim no)
  (in_bom yes)
  (on_board yes)
  (dnp no)
  (property "Reference" "C1" (at 175.641 82.6516 0) (effects (font (size 1.27 1.27)) (justify left)))
  (property "Value" "10u" (at 175.641 84.963 0) (effects (font (size 1.27 1.27)) (justify left)))
  (property "Footprint" "FRANK:Capacitor (0603)" (at 173.6852 87.63 0) (effects (font (size 1.27 1.27)) (hide yes)))
  (property "Datasheet" "https://eu.mouser.com/datasheet/2/40/KGM_X7R-3223212.pdf" (at 172.72 83.82 0) (effects (font (size 1.27 1.27)) (hide yes)))
  (property "Description" "" (at 172.72 83.82 0) (effects (font (size 1.27 1.27)) (hide yes)))
  (property "AliExpress" "https://www.aliexpress.com/item/33008008276.html" (at 172.72 83.82 0) (effects (font (size 1.27 1.27)) (hide yes)))
  (property "Sim.Device" "" (at 172.72 83.82 0) (effects (font (size 1.27 1.27))))
  (property "LCSC" "" (at 172.72 83.82 0) (effects (font (size 1.27 1.27)) (hide yes)))
  (property "Availability" "" (at 172.72 83.82 0) (effects (font (size 1.27 1.27))))
  (property "Check_prices" "" (at 172.72 83.82 0) (effects (font (size 1.27 1.27))))
  (property "Description_1" "" (at 172.72 83.82 0) (effects (font (size 1.27 1.27))))
  (property "MF" "" (at 172.72 83.82 0) (effects (font (size 1.27 1.27))))
  (property "MP" "" (at 172.72 83.82 0) (effects (font (size 1.27 1.27))))
  (property "Package" "" (at 172.72 83.82 0) (effects (font (size 1.27 1.27))))
  (property "Price" "" (at 172.72 83.82 0) (effects (font (size 1.27 1.27))))
  (property "SnapEDA_Link" "" (at 172.72 83.82 0) (effects (font (size 1.27 1.27))))
  (pin "1")
  (pin "2"))
 (symbol
  (lib_name "GND_7")
  (lib_id "power:GND")
  (at 119.38 102.87 90)
  (unit 1)
  (exclude_from_sim no)
  (in_bom yes)
  (on_board yes)
  (dnp no)
  (property "Reference" "#PWR020" (at 125.73 102.87 0) (effects (font (size 1.27 1.27)) (hide yes)))
  (property "Value" "GND" (at 122.6312 102.743 90) (effects (font (size 1.27 1.27)) (justify right)))
  (property "Footprint" "" (at 119.38 102.87 0) (effects (font (size 1.27 1.27)) (hide yes)))
  (property "Datasheet" "" (at 119.38 102.87 0) (effects (font (size 1.27 1.27)) (hide yes)))
  (property "Description" "Power symbol creates a global label with name \"GND\" , ground" (at 119.38 102.87 0) (effects (font (size 1.27 1.27)) (hide yes)))
  (pin "1"))
 (symbol
  (lib_id "power:VBUS")
  (at 148.59 82.55 90)
  (unit 1)
  (exclude_from_sim no)
  (in_bom yes)
  (on_board yes)
  (dnp no)
  (fields_autoplaced yes)
  (property "Reference" "#PWR022" (at 152.4 82.55 0) (effects (font (size 1.27 1.27)) (hide yes)))
  (property "Value" "VBUS" (at 144.78 82.5499 90) (effects (font (size 1.27 1.27)) (justify left)))
  (property "Footprint" "" (at 148.59 82.55 0) (effects (font (size 1.27 1.27)) (hide yes)))
  (property "Datasheet" "" (at 148.59 82.55 0) (effects (font (size 1.27 1.27)) (hide yes)))
  (property "Description" "Power symbol creates a global label with name \"VBUS\"" (at 148.59 82.55 0) (effects (font (size 1.27 1.27)) (hide yes)))
  (pin "1"))
 (symbol
  (lib_id "Power_Protection:USBLC6-2SC6")
  (at 148.59 90.17 0)
  (unit 1)
  (exclude_from_sim no)
  (in_bom yes)
  (on_board yes)
  (dnp no)
  (property "Reference" "U1" (at 150.2411 82.55 0) (effects (font (size 1.27 1.27)) (justify left)))
  (property "Value" "USBLC6-2SC6" (at 150.2411 85.09 0) (effects (font (size 1.27 1.27)) (justify left)))
  (property "Footprint" "FRANK:SOT-23-6" (at 149.86 96.52 0) (effects (font (size 1.27 1.27)
    (italic yes)) (justify left) (hide yes)))
  (property "Datasheet" "https://www.st.com/resource/en/datasheet/usblc6-2.pdf" (at 149.86 98.425 0) (effects (font (size 1.27 1.27)) (justify left) (hide yes)))
  (property "Description" "Very low capacitance ESD protection diode, 2 data-line, SOT-23-6" (at 148.59 90.17 0) (effects (font (size 1.27 1.27)) (hide yes)))
  (property "Availability" "" (at 148.59 90.17 0) (effects (font (size 1.27 1.27))))
  (property "Check_prices" "" (at 148.59 90.17 0) (effects (font (size 1.27 1.27))))
  (property "Description_1" "" (at 148.59 90.17 0) (effects (font (size 1.27 1.27))))
  (property "MF" "" (at 148.59 90.17 0) (effects (font (size 1.27 1.27))))
  (property "MP" "" (at 148.59 90.17 0) (effects (font (size 1.27 1.27))))
  (property "Package" "" (at 148.59 90.17 0) (effects (font (size 1.27 1.27))))
  (property "Price" "" (at 148.59 90.17 0) (effects (font (size 1.27 1.27))))
  (property "SnapEDA_Link" "" (at 148.59 90.17 0) (effects (font (size 1.27 1.27))))
  (pin "2")
  (pin "6")
  (pin "4")
  (pin "1")
  (pin "3")
  (pin "5")))
